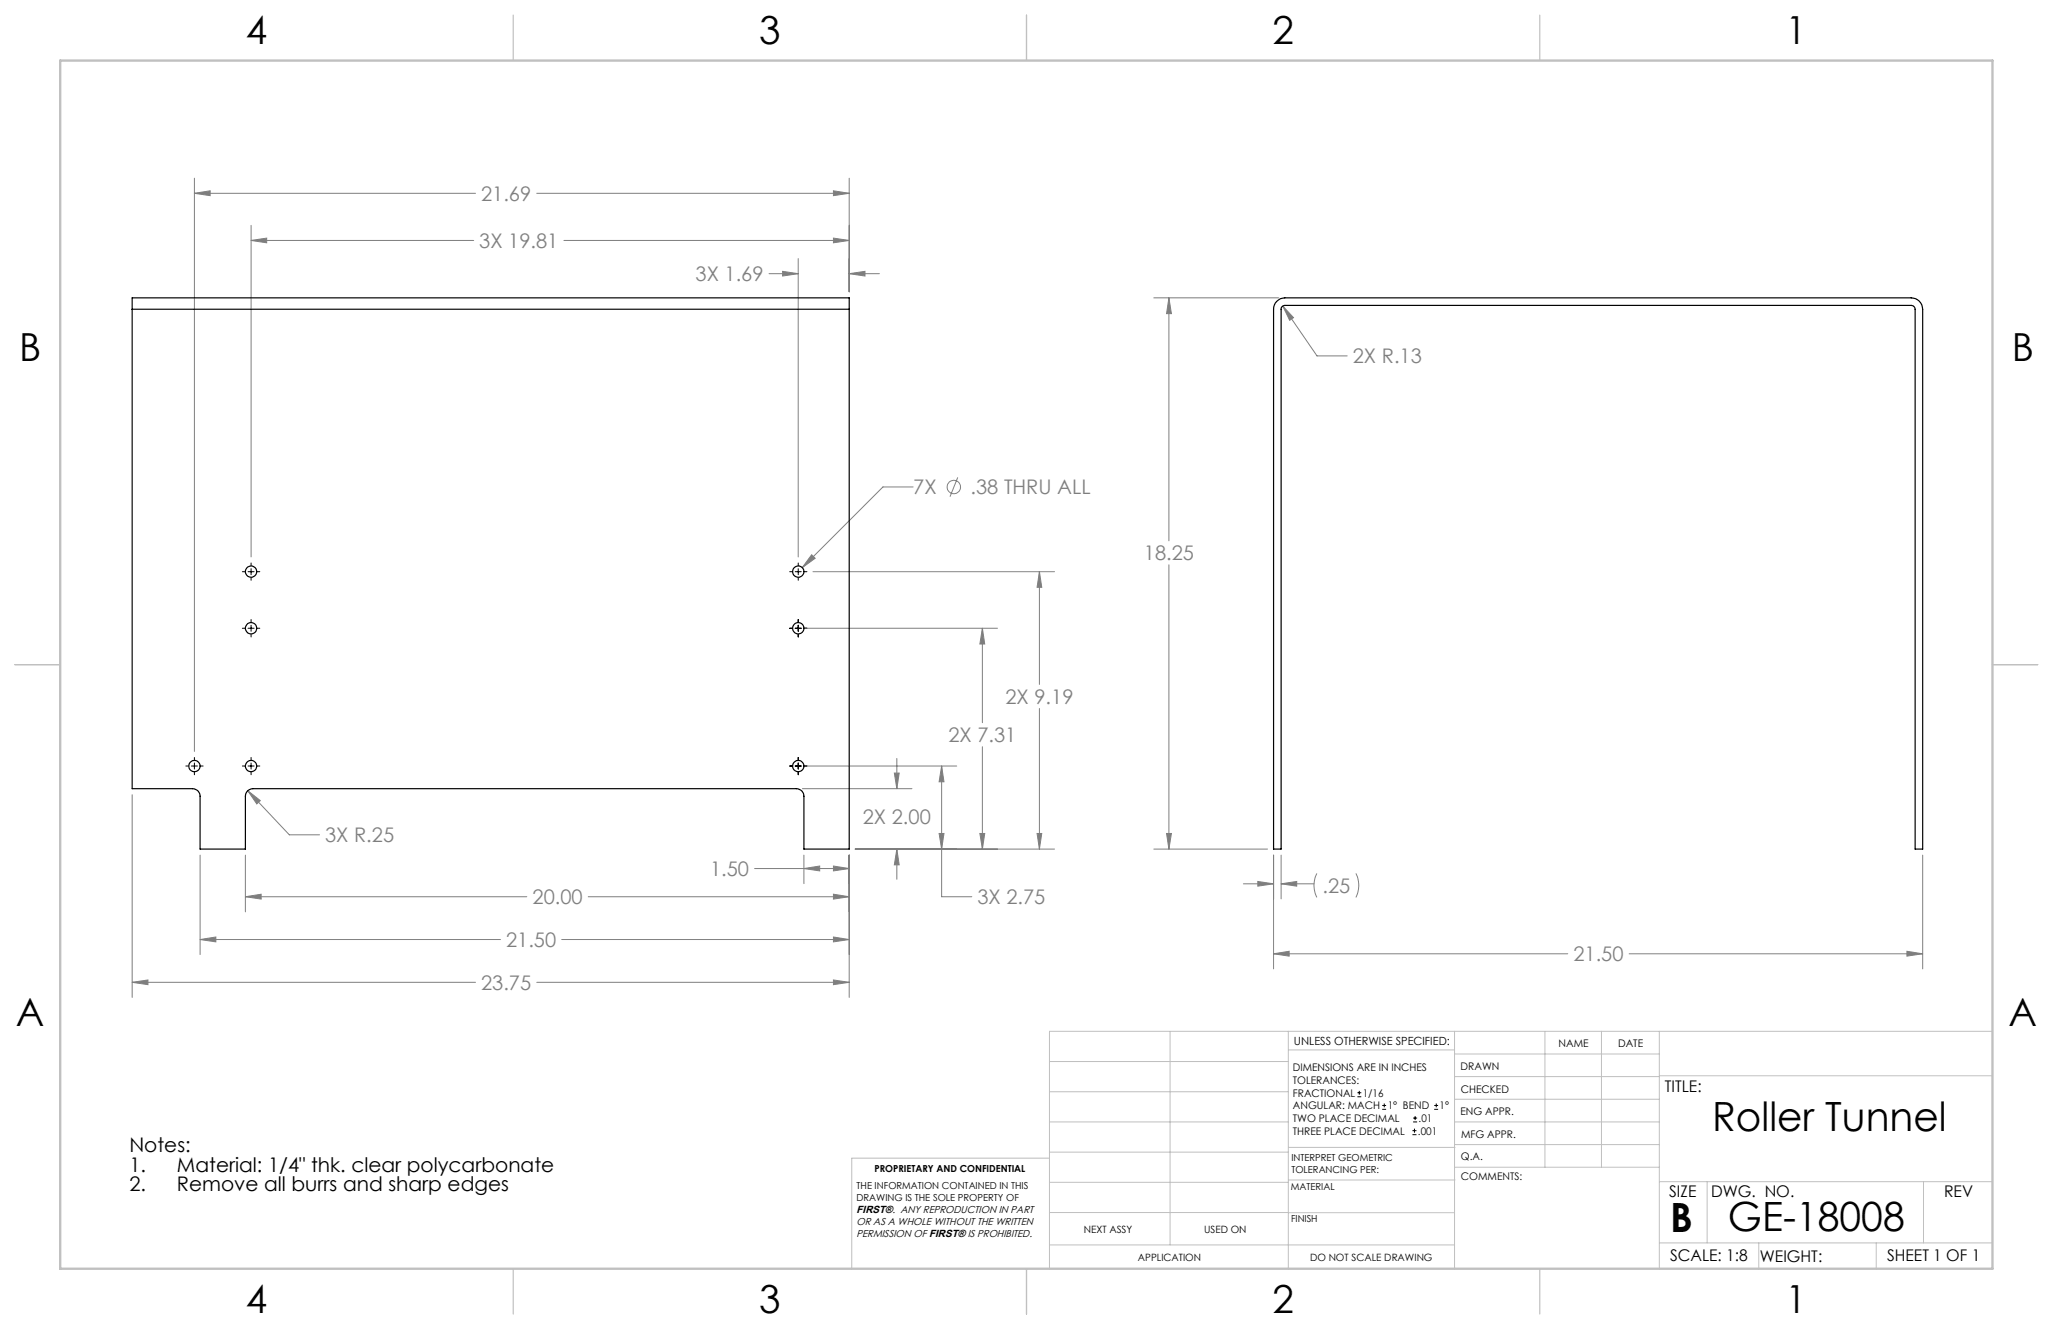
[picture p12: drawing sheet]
<svg xmlns="http://www.w3.org/2000/svg" width="432mm" height="279mm" viewBox="0 0 432 279" stroke-linecap="round" stroke-linejoin="round" font-family="sans-serif">
<g fill="none" stroke="#c0c0c0" stroke-width=".21">
<path d="M246.1 216.8v44.9M271 216.8v49.9M305.9 216.8v49.9M324.9 216.8v28.6M336.8 216.8v28.6M349 216.8v49.9M419.1 216.8h-198.4v49.9M220.7 235.9h50.3M220.7 229.5h50.3M220.7 223.2h50.3M271 220.7h34.9M305.9 231.1h43.1"/>
<path d="M305.9 226.3h43.1M305.9 221.6h43.1M305.9 235.9h43.1M349 226.2h70.1M220.7 248.6h50.3M220.7 242.2h50.3M220.7 254.9h50.3M220.7 243.5h-41.6v23.2M271 255h34.9M271 248.1h35M271 241.2h35M305.9 240.6h43.1"/>
<path d="M306 245.4h43M349 248.4h70.1M359.1 248.4v12.9M404.6 248.4v12.9M220.7 261.7h85.2M349 261.3h70.1M369.9 261.3v5.4M394.6 261.3v5.4"/>
</g>
<path d="M108 3.2v9.5M215.9 3.2v9.5M323.8 3.2v9.5M3.1 139.7h9.6M419.1 139.7h9.5M108 266.7v9.6M215.9 266.7v9.6M323.8 266.7v9.6" fill="none" stroke="#c0c0c0" stroke-width=".25"/>
<path d="M12.7 12.7h406.4v254h-406.4z" fill="none" stroke="#c0c0c0" stroke-width=".5"/>
<g fill="none" stroke="#808080" stroke-width=".21">
<path d="M40.9 37.5v120.5M178.6 37.5v23.8M40.9 40.6l3.3-.5v1zM40.9 40.6h59.1M52.8 50.6l3.3-.5v.9zM52.8 47.4v69.7M52.8 50.6h46.8M112.9 40.6h65.7M118.6 50.6h60M161.7 57.5h6.2M164.6 57l3.3 .5-3.3 .5zM167.9 54.4v62.7"/>
<path d="M175.3 40.1l3.3 .5-3.3 .5zM175.3 50.1l3.3 .5-3.3 .4zM178.6 57.5l3.3-.5v1zM178.6 57.5h6.4M242.7 62.6h26.3M245.9 62.6l.5 3.3h-1zM245.9 62.6v51.1M269.8 64.3l2.3 2.5-.8 .5zM269.8 64.3l7.2 10.5h6.4M170.7 116.6l.7 .8-2.7 1.9zM192.1 102.4h-6.4l-17 16.9M201.4 100.4l-1.6 4"/>
<path d="M245.9 118.7v59.8M169.2 132.1h40.6M171 120.2h50.8M206.6 132.1l.5 3.3h-1zM206.6 132.1v19.8M218.6 120.2l.5 3.3h-1zM218.6 120.2v23.7M188.6 159.5v6.3M206.6 157v21.5M218.6 148.9v29.6M27.8 167.1v42.6M42.1 179.8v20.9"/>
<path d="M51.6 179.8v11.9M52.1 166.2l2.7 2.1-.8 .7zM52.1 166.2l8.8 9.3h6.3M168.8 165.8h23M169.1 179.8v6M169.2 161h32M178.6 179.8v29.9M179.9 178.5h41.9M188.1 162.5h1l-.5 3.3zM188.6 178.5l.5 3.3h-1zM188.6 178.5v6.4M197.5 175.2h1l-.5 3.3z"/>
<path d="M198 161l.5 3.4h-1zM198 161v27.5h6.4M206.1 175.2h1l-.5 3.3zM218.1 175.2h1l-.5 3.3zM242.7 178.5h23.9M245.4 175.2h1l-.5 3.3zM267.9 179.8v23.9M269.5 179.8v9.2M404.4 179.8v23.9M42.1 197.5l3.3-.5v1zM42.1 197.5h63.2M51.6 188.5l3.3-.5v1z"/>
<path d="M51.6 188.5h59.2M118.1 197.5h60.5M123.7 188.5h54.9M158.7 182.6h19.9M169.1 182.6l3.3-.5v1zM175.3 197l3.3 .5-3.3 .5zM175.3 188l3.3 .5-3.3 .5zM175.3 182.1l3.3 .5-3.3 .5zM261.5 185.8h6.4M264.5 185.3l3.4 .5-3.4 .5zM269.5 185.8l3.2-.5v1zM269.5 185.8h6.9"/>
<path d="M277 183.6a5.6 5.6 0 0 0 0 5.1M285.2 183.6a5.6 5.6 0 0 1 0 5.1M401.1 200l3.3 .5-3.3 .5zM27.8 206.5l3.3-.5v1zM27.8 206.5h72.2M112.9 206.5h65.7M175.3 206l3.3 .5-3.3 .5zM267.9 200.5l3.2-.5v1zM267.9 200.5h61.8M342.7 200.5h61.7"/>
<circle cx="200.6" cy="102.4" r="1.41"/>
</g>
<g fill="none" stroke="#000" stroke-width=".21">
<path d="M52.8 118.4v.5M52.8 119.6v1.2M167.9 118.4v.5M167.9 119.6v1.2M51 120.2h.5M51 132.1h.5M52.2 120.2h1.2M52.2 132.1h1.2M52.8 121.5v.5M52.8 130.2v.6M52.8 131.4v1.3M52.8 133.3v.6"/>
<path d="M54.1 120.2h.5M54.1 132.1h.5M166.1 120.2h.5M166.1 132.1h.5M167.3 120.2h1.2M167.3 132.1h1.2M167.9 121.5v.5M167.9 130.2v.6M167.9 131.4v1.3M167.9 133.3v.6M169.2 120.2h.5M169.2 132.1h.5"/>
<path d="M40.9 159.2v.6M52.8 159.2v.6M167.9 159.2v.6M39.1 161h.5M40.3 161h1.2M40.9 160.4v1.3M40.9 162.3v.6M42.2 161h.5M51 161h.5M52.2 161h1.2M52.8 160.4v1.3M52.8 162.3v.6"/>
<path d="M54.1 161h.5M166.1 161h.5M167.3 161h1.2M167.9 160.4v1.3M167.9 162.3v.6M169.2 161h.5"/>
</g>
<path d="M175.3 206l3.3 .5-3.3 .5zM27.8 206.5l3.3-.5v1zM175.3 197l3.3 .5-3.3 .5zM42.1 197.5l3.3-.5v1zM175.3 188l3.3 .5-3.3 .5zM51.6 188.5l3.3-.5v1zM175.3 182.1l3.3 .5-3.3 .5zM169.1 182.6l3.3-.5v1zM175.3 40.1l3.3 .5-3.3 .5zM40.9 40.6l3.3-.5v1zM175.3 50.1l3.3 .5-3.3 .4zM52.8 50.6l3.3-.5v.9zM178.6 57.5l3.3-.5v1zM164.6 57l3.3 .5-3.3 .5zM170.7 116.6l-2 2.7 2.7-1.9zM188.6 178.5l.5 3.3h-1zM188.1 162.5h1l-.5 3.3zM197.5 175.2h1l-.5 3.3zM198 161l.5 3.4h-1zM206.1 175.2h1l-.5 3.3zM206.6 132.1l.5 3.3h-1zM218.1 175.2h1l-.5 3.3zM218.6 120.2l.5 3.3h-1zM52.1 166.2l1.9 2.8 .8-.7zM245.4 175.2h1l-.5 3.3zM245.9 62.6l.5 3.3h-1zM264.5 185.3l3.4 .5-3.4 .5zM269.5 185.8l3.2-.5v1zM267.9 200.5l3.2-.5v1zM401.1 200l3.3 .5-3.3 .5zM269.8 64.3l1.5 3 .8-.5z" fill="#808080"/>
<g fill="none" stroke="#000" stroke-width=".25">
<path d="M27.8 65v100.8h12.7a1.57 1.57 0 0 1 1.6 1.6v11.1h9.5v-11.1a1.57 1.57 0 0 1 1.6-1.6h114.3a1.57 1.57 0 0 1 1.6 1.6v11.1h9.5v-113.5M27.8 65v-2.4h150.8v2.4M27.8 65h150.8M268.6 63.3a2.16 2.16 0 0 1 1.6-.7h131.8a2.41 2.41 0 0 1 2.4 2.4v113.5h-1.6v-113.5a.85 .85 0 0 0-.8-.8h-131.8a.78 .78 0 0 0-.7 .8v113.5h-1.6v-113.5a2.31 2.31 0 0 1 .7-1.7z"/>
<circle cx="52.8" cy="132.1" r="1.2"/>
<circle cx="52.8" cy="120.2" r="1.19"/>
<circle cx="167.9" cy="132.1" r="1.2"/>
<circle cx="167.9" cy="120.2" r="1.18"/>
<circle cx="40.9" cy="161" r="1.2"/>
<circle cx="52.8" cy="161.1" r="1.2"/>
<circle cx="167.9" cy="161" r="1.2"/>
</g>
<g fill="none" stroke="#000" stroke-width=".21">
<path d="M285.5 230.6h.8M285.5 229.7h.8M285.9 229.3v.9M290.7 233.2h.8M290.7 232.4h.8M291.1 232v.8M297.1 238.5h.8M297.1 237.7h.8M297.2 235.9h.9M297.2 235.1h.9M297.5 237.3v.8M297.6 234.6v.9"/>
<path d="M301.7 233.2h.8M301.7 232.4h.8M302.1 232v.8"/>
</g>
<g font-size="8.5">
<text x="360.1" y="237.7">Roller Tunnel</text>
<text x="351.3" y="259">B</text>
<text x="363.4" y="258.9">GE-18008</text>
</g>
<g font-size="8.1">
<text x="51.7" y="9.3">4</text>
<text x="159.7" y="9.3">3</text>
<text x="267.6" y="9.3">2</text>
<text x="375.6" y="9.3">1</text>
<text x="4" y="76">B</text>
<text x="423.1" y="76">B</text>
<text x="3.3" y="215.7">A</text>
<text x="422.4" y="215.7">A</text>
<text x="51.7" y="276">4</text>
<text x="159.7" y="276">3</text>
<text x="267.6" y="276">2</text>
<text x="375.6" y="276">1</text>
</g>
<g font-size="4.2" fill="#808080">
<text x="101.2" y="42.2">21.69</text>
<text x="100.8" y="52.1">3X 19.81</text>
<text x="146.3" y="59.1">3X 1.69</text>
<text x="284.5" y="76.4">2X R.13</text>
<text x="192.1" y="103.9">7X</text>
<text x="204.1" y="103.9">.38 THRU ALL</text>
<text x="240.6" y="117.8">18.25</text>
<text x="211.5" y="148">2X 9.19</text>
<text x="199.5" y="156">2X 7.31</text>
<text x="181.5" y="173.3">2X 2.00</text>
<text x="68.4" y="177.1">3X R.25</text>
<text x="149.3" y="184.2">1.50</text>
<text x="112" y="190.1">20.00</text>
<text x="205.6" y="190.1">3X 2.75</text>
<text x="278.2" y="187.7">.25</text>
<text x="106.4" y="199.1">21.50</text>
<text x="330.9" y="202.1">21.50</text>
<text x="101.2" y="208.1">23.75</text>
</g>
<g font-size="4.2">
<text x="27.2" y="242.1">Notes:</text>
<text x="27.2" y="246.3">1.</text>
<text x="27.2" y="250.5">2.</text>
<text x="37.2" y="246.3">Material: 1/4&quot; thk. clear polycarbonate</text>
<text x="37.2" y="250.5">Remove all burrs and sharp edges</text>
</g>
<g font-size="3.4">
<text x="350.2" y="229.5">TITLE:</text>
<text x="351.1" y="251.6">SIZE</text>
<text x="359.9" y="251.6">DWG. NO.</text>
<text x="408.9" y="251.7">REV</text>
<text x="351.2" y="265.2">SCALE: 1:8</text>
<text x="370.1" y="265.3">WEIGHT:</text>
<text x="396.9" y="265.2">SHEET 1 OF 1</text>
</g>
<text font-size="2.4" x="272.2" y="219.7">UNLESS OTHERWISE SPECIFIED:</text>
<g font-size="2.2">
<text x="327.8" y="220.1">NAME</text>
<text x="340.3" y="220.2">DATE</text>
<text x="271.9" y="225.3">DIMENSIONS ARE IN INCHES</text>
<text x="271.9" y="227.9">TOLERANCES:</text>
<text x="307.2" y="224.9">DRAWN</text>
<text x="271.9" y="230.6">FRACTIONAL</text>
<text x="271.9" y="233.2">ANGULAR: MACH</text>
<text x="286.6" y="230.6">1/16</text>
<text x="291.9" y="233.2">1° BEND</text>
<text x="302.8" y="233.2">1°</text>
<text x="307.3" y="229.8">CHECKED</text>
<text x="271.9" y="238.5">THREE PLACE DECIMAL</text>
<text x="271.9" y="235.9">TWO PLACE DECIMAL</text>
<text x="298.2" y="238.5">.001</text>
<text x="298.4" y="235.9">.01</text>
<text x="307.2" y="234.5">ENG APPR.</text>
<text x="307.3" y="239.2">MFG APPR.</text>
<text x="307.3" y="243.9">Q.A.</text>
<text x="307.3" y="248.1">COMMENTS:</text>
<text x="180.2" y="255.1">FIRST®. ANY REPRODUCTION IN PART</text>
</g>
<g font-size="2.1">
<text x="180.2" y="257.6">OR AS A WHOLE WITHOUT THE WRITTEN</text>
<text x="180.2" y="260.1">PERMISSION OF FIRST® IS PROHIBITED.</text>
<text x="227.9" y="259.2">NEXT ASSY</text>
<text x="253.3" y="259.2">USED ON</text>
<text x="239.3" y="265">APPLICATION</text>
<text x="275.5" y="265.1">DO NOT SCALE DRAWING</text>
</g>
<g font-size="2">
<text x="271.6" y="244.1">INTERPRET GEOMETRIC</text>
<text x="180.2" y="250">THE INFORMATION CONTAINED IN THIS</text>
<text x="183.9" y="246.4">PROPRIETARY AND CONFIDENTIAL</text>
<text x="271.5" y="250.2">MATERIAL</text>
<text x="271.6" y="246.6">TOLERANCING PER:</text>
<text x="180.2" y="252.5">DRAWING IS THE SOLE PROPERTY OF</text>
<text x="271.5" y="257">FINISH</text>
</g>
</svg>
